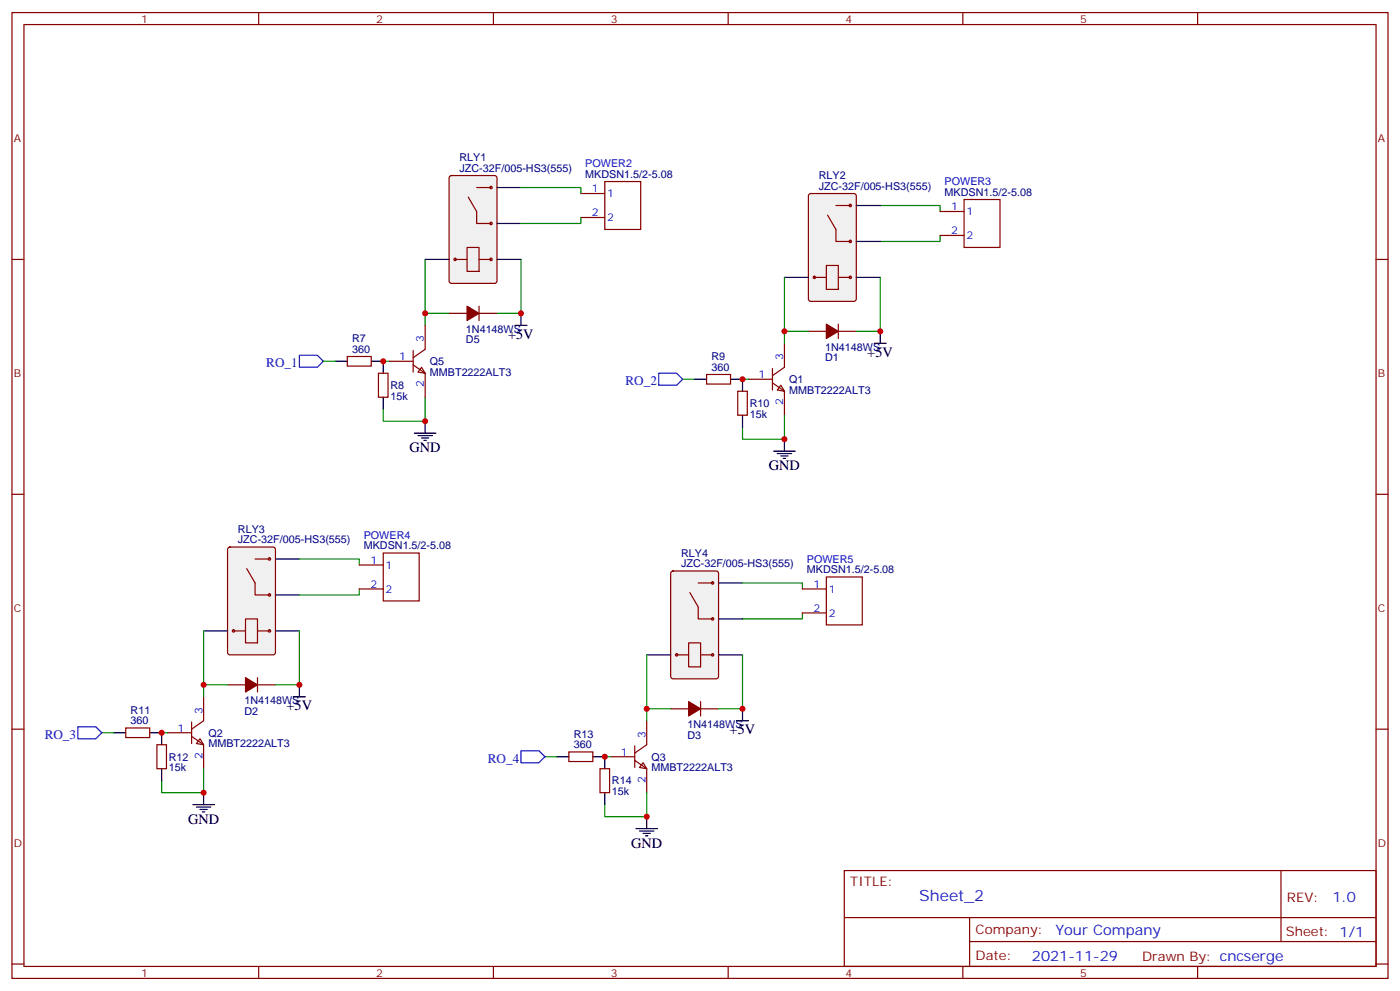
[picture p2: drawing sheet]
<svg xmlns="http://www.w3.org/2000/svg" width="412mm" height="292mm" viewBox="0 0 412 292" stroke-linecap="round" stroke-linejoin="round" font-family="sans-serif">
<g fill="none" stroke="#870000" stroke-width=".35">
<path d="M3.5 3.7h405.4v284.3h-405.4zM7.1 7.2h398.2v277.3h-398.2zM76.2 3.7v3.5M145.3 3.7v3.5M214.5 3.7v3.5M283.6 3.7v3.5M352.8 3.7v3.5M3.5 76.4h3.6M405.3 76.4h3.6M132.3 92.3h5.3M141.1 90.1v4.3M141.1 92.3h5.3"/>
<path d="M102.3 105h7.1v2.8h-7.1zM111.5 109.9h2.8v7h-2.8zM3.5 145.5h3.6M405.3 145.5h3.6M3.5 214.7h3.6M405.3 214.7h3.6M248.7 256.3h156.6v28.2h-156.6zM377.3 256.3v20.9M248.7 270.1h156.5M285.6 277.2h119.6M285.6 270.1v14.2M3.5 283.8h3.6"/>
<path d="M76.2 284.5v3.5M145.3 284.5v3.5M214.5 284.5v3.5M283.6 284.5v3.5M352.8 284.5v3.5M405.3 283.8h3.6"/>
</g>
<path d="M151.7 95.8h3.5M153.5 92.3v3.5M98.8 106.4h3.5M109.4 106.4h3.5v3.5M112.9 116.9v3.6M122.1 127.5h6.3M123.1 128.2h4.3M124.2 128.9h2.1M124.9 129.6h.7M125.2 124v3.5" fill="none" stroke="#000" stroke-width=".35"/>
<path d="M125.2 76.4v15.9h7.1M153.5 76.4v15.9h-7.1M125.2 92.3v3.5M95.2 106.4h3.6M112.9 106.4h1.8M125.2 116.9v7.1h-12.3v-3.5" fill="none" stroke="#008700" stroke-width=".35"/>
<path d="M88.2 104.6h5.3l1.7 1.8-1.7 1.7h-5.3z" fill="none" stroke="#00f" stroke-width=".35"/>
<path d="M137.6 90.1l3.5 2.2-3.5 2.1z" fill="#870000" stroke="#870000" stroke-width=".35"/>
<path d="M124.2 108.1l1 1.8-2.1-.4z" fill="#fff" stroke="#870000" stroke-width=".35"/>
<path d="M125.2 95.8v7l-3.5 2.5M114.7 106.4h7M121.7 107.4l3.5 2.5v7M121.7 103.2v6.3" fill="none" stroke="#870000" stroke-width=".35"/>
<path d="M132.5 51.9l.5-.2h12.7l.6 .4 .1 30.6-.5 .7h-12.9l-.7-.4v-30.6z" fill="#f0f0f0" stroke="#870000" stroke-width=".35"/>
<path d="M146.4 55.2h7.1M125.2 76.4h7.1M146.4 76.4h7.1M146.4 65.8h7.1" fill="none" stroke="#000" stroke-width=".35"/>
<g fill="none" stroke="#870000" stroke-width=".35">
<path d="M137.9 58l2.5 4.3v3.5h4.2M140.4 55.2h4.2M171.1 57h7.1M178.2 53.4h10.5v14.2h-10.5zM284 58.7h10.6v14.1h-10.6zM134.1 76.4h3.5M137.6 72.8h3.5v7.1h-3.5zM141.1 76.4h3.5M171.1 64h7.1M276.9 62.3h7.1M276.9 69.3h7.1"/>
<circle cx="144.6" cy="55.2" r=".35"/>
<circle cx="134.1" cy="76.4" r=".35"/>
<circle cx="144.6" cy="65.8" r=".35"/>
<circle cx="144.6" cy="76.4" r=".35"/>
</g>
<path d="M153.5 55.2h17.6v1.8M171.1 64v1.8h-17.6M259.3 60.5h17.6v1.8M276.9 69.3v1.8h-17.6" fill="none" stroke="#008700" stroke-width=".35"/>
<path d="M238.4 57.2l.4-.2h12.7l.7 .4v30.6l-.4 .7h-13l-.6-.4-.1-30.6z" fill="#f0f0f0" stroke="#870000" stroke-width=".35"/>
<path d="M252.2 60.5h7.1M252.2 71.1h7.1M231.1 81.7h7M252.2 81.7h7.1" fill="none" stroke="#000" stroke-width=".35"/>
<g fill="none" stroke="#870000" stroke-width=".35">
<path d="M243.4 78.1h3.5v7.1h-3.5zM243.8 63.3l2.4 4.3v3.5h4.3M246.2 60.5h4.3M239.9 81.7h3.5M246.9 81.7h3.6"/>
<circle cx="250.5" cy="60.5" r=".35"/>
<circle cx="250.5" cy="71.1" r=".35"/>
<circle cx="239.9" cy="81.7" r=".35"/>
<circle cx="250.5" cy="81.7" r=".35"/>
</g>
<path d="M230 113.4l1.1 1.8-2.1-.4z" fill="#fff" stroke="#870000" stroke-width=".35"/>
<path d="M238.1 97.5h5.3M246.9 95.4v4.3M246.9 97.5h5.3M208.1 110.2h7.1v2.9h-7.1zM217.3 115.2h2.8v7h-2.8zM220.5 111.7h7M227.5 112.7l3.6 2.5v7M227.5 108.5v6.3M231.1 101.1v7l-3.6 2.5M105.8 166.3h7.1M105.8 173.4h7.1M112.9 162.8h10.6v14.1h-10.6z" fill="none" stroke="#870000" stroke-width=".35"/>
<path d="M243.4 95.4l3.5 2.1-3.5 2.2z" fill="#870000" stroke="#870000" stroke-width=".35"/>
<path d="M231.1 81.7v15.8h7M231.1 97.5v3.6M259.3 81.7v15.8h-7.1M201.1 111.7h3.5M218.7 111.7h1.8M231.1 122.2v7.1h-12.4v-3.5M88.2 164.6h17.6v1.7M105.8 173.4v1.8h-17.6" fill="none" stroke="#008700" stroke-width=".35"/>
<path d="M194 109.9h5.3l1.8 1.8-1.8 1.7h-5.3z" fill="none" stroke="#00f" stroke-width=".35"/>
<path d="M259.3 97.5v3.6M204.6 111.7h3.5M215.2 111.7h3.5v3.5M257.5 101.1h3.6M218.7 122.2v3.6M227.9 132.8h6.3M229 133.5h4.2M230 134.2h2.1M230.7 134.9h.7M231.1 129.3v3.5" fill="none" stroke="#000" stroke-width=".35"/>
<path d="M67.3 161.2l.4-.2h12.7l.7 .5v30.6l-.4 .6-13 .1-.6-.5-.1-30.6z" fill="#f0f0f0" stroke="#870000" stroke-width=".35"/>
<path d="M81.1 164.6h7.1M81.1 175.2h7.1M60 185.7h7M81.1 185.7h7.1" fill="none" stroke="#000" stroke-width=".35"/>
<g fill="none" stroke="#870000" stroke-width=".35">
<path d="M72.7 167.4l2.4 4.2v3.6h4.3M75.1 164.6h4.3M68.8 185.7h3.5M72.3 182.2h3.5v7.1h-3.5zM75.8 185.7h3.6"/>
<circle cx="79.4" cy="164.6" r=".35"/>
<circle cx="79.4" cy="175.2" r=".35"/>
<circle cx="68.8" cy="185.7" r=".35"/>
<circle cx="79.4" cy="185.7" r=".35"/>
</g>
<path d="M58.9 217.5l1.1 1.8-2.1-.4z" fill="#fff" stroke="#870000" stroke-width=".35"/>
<path d="M236.4 173.4h7M243.4 169.9h10.6v14.1h-10.6zM75.8 199.5v4.2M236.4 180.4h7M37 214.3h7.1v2.8h-7.1zM46.2 219.3h2.8v7h-2.8zM49.4 215.7h7M56.4 216.8l3.6 2.5v7M56.4 212.5v6.4M60 205.1v7.1l-3.6 2.5M67 201.6h5.3M75.8 201.6h5.3" fill="none" stroke="#870000" stroke-width=".35"/>
<path d="M72.3 199.5l3.5 2.1-3.5 2.1z" fill="#870000" stroke="#870000" stroke-width=".35"/>
<path d="M218.7 171.6h17.7v1.8M60 185.7v15.9h7M88.2 185.7v15.9h-7.1M236.4 180.4v1.8h-17.7M30 215.7h3.5M47.6 215.7h1.8M60 201.6v3.5M60 226.3v7.1h-12.4v-3.6" fill="none" stroke="#008700" stroke-width=".35"/>
<path d="M22.9 214h5.3l1.8 1.7-1.8 1.8h-5.3z" fill="none" stroke="#00f" stroke-width=".35"/>
<path d="M33.5 215.7h3.5M44.1 215.7h3.5v3.6M86.4 205.1h3.6M88.2 201.6v3.5M47.6 226.3v3.5M56.8 236.9h6.3M57.9 237.6h4.2M58.9 238.3h2.1M59.6 239h.7M60 233.4v3.5" fill="none" stroke="#000" stroke-width=".35"/>
<path d="M197.8 168.3l.5-.2h12.7l.6 .4 .1 30.6-.5 .7h-12.9l-.7-.4v-30.6z" fill="#f0f0f0" stroke="#870000" stroke-width=".35"/>
<path d="M211.7 171.6h7M190.5 192.8h7.1M211.7 192.8h7M211.7 182.2h7" fill="none" stroke="#000" stroke-width=".35"/>
<g fill="none" stroke="#870000" stroke-width=".35">
<path d="M203.2 174.4l2.5 4.3v3.5h4.2M205.7 171.6h4.2M199.3 192.8h3.5M202.8 189.3h3.6v7h-3.6zM206.4 192.8h3.5"/>
<circle cx="209.9" cy="171.6" r=".35"/>
<circle cx="199.3" cy="192.8" r=".35"/>
<circle cx="209.9" cy="192.8" r=".35"/>
<circle cx="209.9" cy="182.2" r=".35"/>
</g>
<path d="M189.4 224.5l1.1 1.8-2.1-.3z" fill="#fff" stroke="#870000" stroke-width=".35"/>
<path d="M187 219.6v6.4M190.5 212.2v7.1l-3.5 2.4M197.6 208.7h5.2M206.4 206.6v4.2M206.4 208.7h5.3M167.6 221.4h7v2.8h-7zM176.7 226.3h2.9v7.1h-2.9zM179.9 222.8h7.1M187 223.8l3.5 2.5v7.1" fill="none" stroke="#870000" stroke-width=".35"/>
<path d="M202.8 206.6l3.6 2.1-3.6 2.1z" fill="#870000" stroke="#870000" stroke-width=".35"/>
<path d="M190.5 192.8v15.9h7.1M218.7 192.8v15.9h-7M190.5 208.7v3.5M160.5 222.8h3.5M178.2 222.8h1.7M190.5 233.4v7h-12.3v-3.5" fill="none" stroke="#008700" stroke-width=".35"/>
<path d="M153.5 221h5.2l1.8 1.8-1.8 1.7h-5.2z" fill="none" stroke="#00f" stroke-width=".35"/>
<path d="M217 212.2h3.5M218.7 208.7v3.5M164 222.8h3.6M174.6 222.8h3.6v3.5M178.2 233.4v3.5M187.3 243.9h6.4M188.4 244.7h4.2M189.4 245.4h2.2M190.1 246.1h.8M190.5 240.4v3.5" fill="none" stroke="#000" stroke-width=".35"/>
<g fill="#c00">
<circle cx="125.2" cy="92.3" r=".88"/>
<circle cx="112.9" cy="106.4" r=".88"/>
<circle cx="125.2" cy="124" r=".88"/>
<circle cx="153.5" cy="92.3" r=".88"/>
<circle cx="259.3" cy="97.5" r=".88"/>
<circle cx="231.1" cy="129.3" r=".88"/>
<circle cx="218.7" cy="111.7" r=".88"/>
<circle cx="231.1" cy="97.5" r=".88"/>
<circle cx="88.2" cy="201.6" r=".88"/>
<circle cx="60" cy="233.4" r=".88"/>
<circle cx="47.6" cy="215.7" r=".88"/>
<circle cx="60" cy="201.6" r=".88"/>
<circle cx="218.7" cy="208.7" r=".88"/>
<circle cx="190.5" cy="240.4" r=".88"/>
<circle cx="178.2" cy="222.8" r=".88"/>
<circle cx="190.5" cy="208.7" r=".88"/>
</g>
<text font-size="4.6" fill="#00f" x="270.8" y="265.3">Sheet_2</text>
<g font-size="4.2">
<text x="149.7" y="99.7">+5V</text>
<text x="255.5" y="105">+5V</text>
<text x="120.6" y="133.2">GND</text>
<text x="226.5" y="138.5">GND</text>
<text x="84.4" y="209.1">+5V</text>
<text x="214.9" y="216.1">+5V</text>
<text x="55.4" y="242.5">GND</text>
<text x="185.9" y="249.6">GND</text>
</g>
<g font-size="4.2" fill="#00f">
<text x="392.5" y="265.6">1.0</text>
<text x="310.9" y="275.1">Your Company</text>
<text x="304" y="282.9">2021-11-29</text>
</g>
<g font-size="3.9" fill="#00f">
<text x="78.4" y="108.1">RO_1</text>
<text x="184.3" y="113.4">RO_2</text>
<text x="13.2" y="217.5">RO_3</text>
<text x="143.7" y="224.5">RO_4</text>
</g>
<g font-size="3.9" fill="#800">
<text x="250.5" y="260.9">TITLE:</text>
<text x="379.1" y="265.6">REV:</text>
<text x="287.4" y="275.1">Company:</text>
<text x="378.7" y="275.7">Sheet: 1/1</text>
<text x="287.4" y="282.8">Date:</text>
<text x="336.4" y="282.8">Drawn By: cncserge</text>
</g>
<g font-size="3.2" fill="#800">
<text x="41.6" y="6.7">1</text>
<text x="110.8" y="6.7">2</text>
<text x="179.9" y="6.7">3</text>
<text x="249.1" y="6.7">4</text>
<text x="318.2" y="6.7">5</text>
<text x="4.1" y="41.8">A</text>
<text x="405.9" y="41.8">A</text>
<text x="4.1" y="110.9">B</text>
<text x="405.9" y="110.9">B</text>
<text x="4.1" y="180.1">C</text>
<text x="405.9" y="180.1">C</text>
<text x="4.1" y="249.2">D</text>
<text x="405.9" y="249.2">D</text>
<text x="41.6" y="287.5">1</text>
<text x="110.8" y="287.5">2</text>
<text x="179.9" y="287.5">3</text>
<text x="249.1" y="287.5">4</text>
<text x="318.2" y="287.5">5</text>
</g>
<g font-size="3.2" fill="#000080">
<text x="135.4" y="47.5">RLY1</text>
<text x="135.4" y="50.6">JZC-32F/005-HS3(555)</text>
<text x="172.4" y="52.4">MKDSN1.5/2-5.08</text>
<text x="241.2" y="52.8">RLY2</text>
<text x="241.2" y="55.9">JZC-32F/005-HS3(555)</text>
<text x="278.2" y="57.7">MKDSN1.5/2-5.08</text>
<text x="103.7" y="100.7">R7</text>
<text x="137.2" y="97.9">1N4148WS</text>
<text x="137.2" y="101">D5</text>
<text x="103.7" y="103.9">360</text>
<text x="126.6" y="107.5">Q5</text>
<text x="209.6" y="106">R9</text>
<text x="243.1" y="103.2">1N4148WS</text>
<text x="243.1" y="106.3">D1</text>
<text x="126.6" y="110.6">MMBT2222ALT3</text>
<text x="209.6" y="109.2">360</text>
<text x="232.5" y="112.8">Q1</text>
<text x="115" y="117.7">15k</text>
<text x="115" y="114.5">R8</text>
<text x="220.8" y="119.8">R10</text>
<text x="232.5" y="115.9">MMBT2222ALT3</text>
<text x="220.8" y="123">15k</text>
<text x="70.1" y="160">JZC-32F/005-HS3(555)</text>
<text x="70.1" y="156.9">RLY3</text>
<text x="107.1" y="161.7">MKDSN1.5/2-5.08</text>
<text x="200.6" y="167">JZC-32F/005-HS3(555)</text>
<text x="200.6" y="163.9">RLY4</text>
<text x="237.7" y="168.8">MKDSN1.5/2-5.08</text>
<text x="72" y="207.3">1N4148WS</text>
<text x="38.5" y="213.3">360</text>
<text x="38.5" y="210.1">R11</text>
<text x="72" y="210.4">D2</text>
<text x="202.5" y="214.3">1N4148WS</text>
<text x="61.4" y="220">MMBT2222ALT3</text>
<text x="61.4" y="216.9">Q2</text>
<text x="169" y="220.3">360</text>
<text x="169" y="217.1">R13</text>
<text x="202.5" y="217.4">D3</text>
<text x="49.7" y="227.1">15k</text>
<text x="49.7" y="223.9">R12</text>
<text x="191.9" y="227">MMBT2222ALT3</text>
<text x="191.9" y="223.9">Q3</text>
<text x="180.3" y="230.9">R14</text>
<text x="180.3" y="234.2">15k</text>
</g>
<g font-size="3.2" fill="#00f">
<text x="172.4" y="49.2">POWER2</text>
<text x="174.4" y="56.6">1</text>
<text x="178.9" y="58">1</text>
<text x="278.2" y="54.5">POWER3</text>
<text x="174.4" y="63.7">2</text>
<text x="178.9" y="65.1">2</text>
<text x="280.2" y="61.9">1</text>
<text x="284.7" y="63.3">1</text>
<text x="280.2" y="69">2</text>
<text x="284.7" y="70.4">2</text>
<text x="124.9" y="100.7" transform="rotate(-90 124.9 100.7)">3</text>
<text x="117.6" y="106">1</text>
<text x="230.7" y="106" transform="rotate(-90 230.7 106)">3</text>
<text x="223.4" y="111.3">1</text>
<text x="124.9" y="114" transform="rotate(-90 124.9 114)">2</text>
<text x="230.7" y="119.3" transform="rotate(-90 230.7 119.3)">2</text>
<text x="107.1" y="158.6">POWER4</text>
<text x="109.1" y="166">1</text>
<text x="113.6" y="167.4">1</text>
<text x="237.7" y="165.6">POWER5</text>
<text x="109.1" y="173">2</text>
<text x="239.6" y="173">1</text>
<text x="113.6" y="174.4">2</text>
<text x="244.1" y="174.4">1</text>
<text x="239.6" y="180.1">2</text>
<text x="244.1" y="181.5">2</text>
<text x="52.3" y="215.4">1</text>
<text x="59.6" y="210.1" transform="rotate(-90 59.6 210.1)">3</text>
<text x="190.1" y="217.1" transform="rotate(-90 190.1 217.1)">3</text>
<text x="59.6" y="223.4" transform="rotate(-90 59.6 223.4)">2</text>
<text x="182.8" y="222.4">1</text>
<text x="190.1" y="230.4" transform="rotate(-90 190.1 230.4)">2</text>
</g>
</svg>
